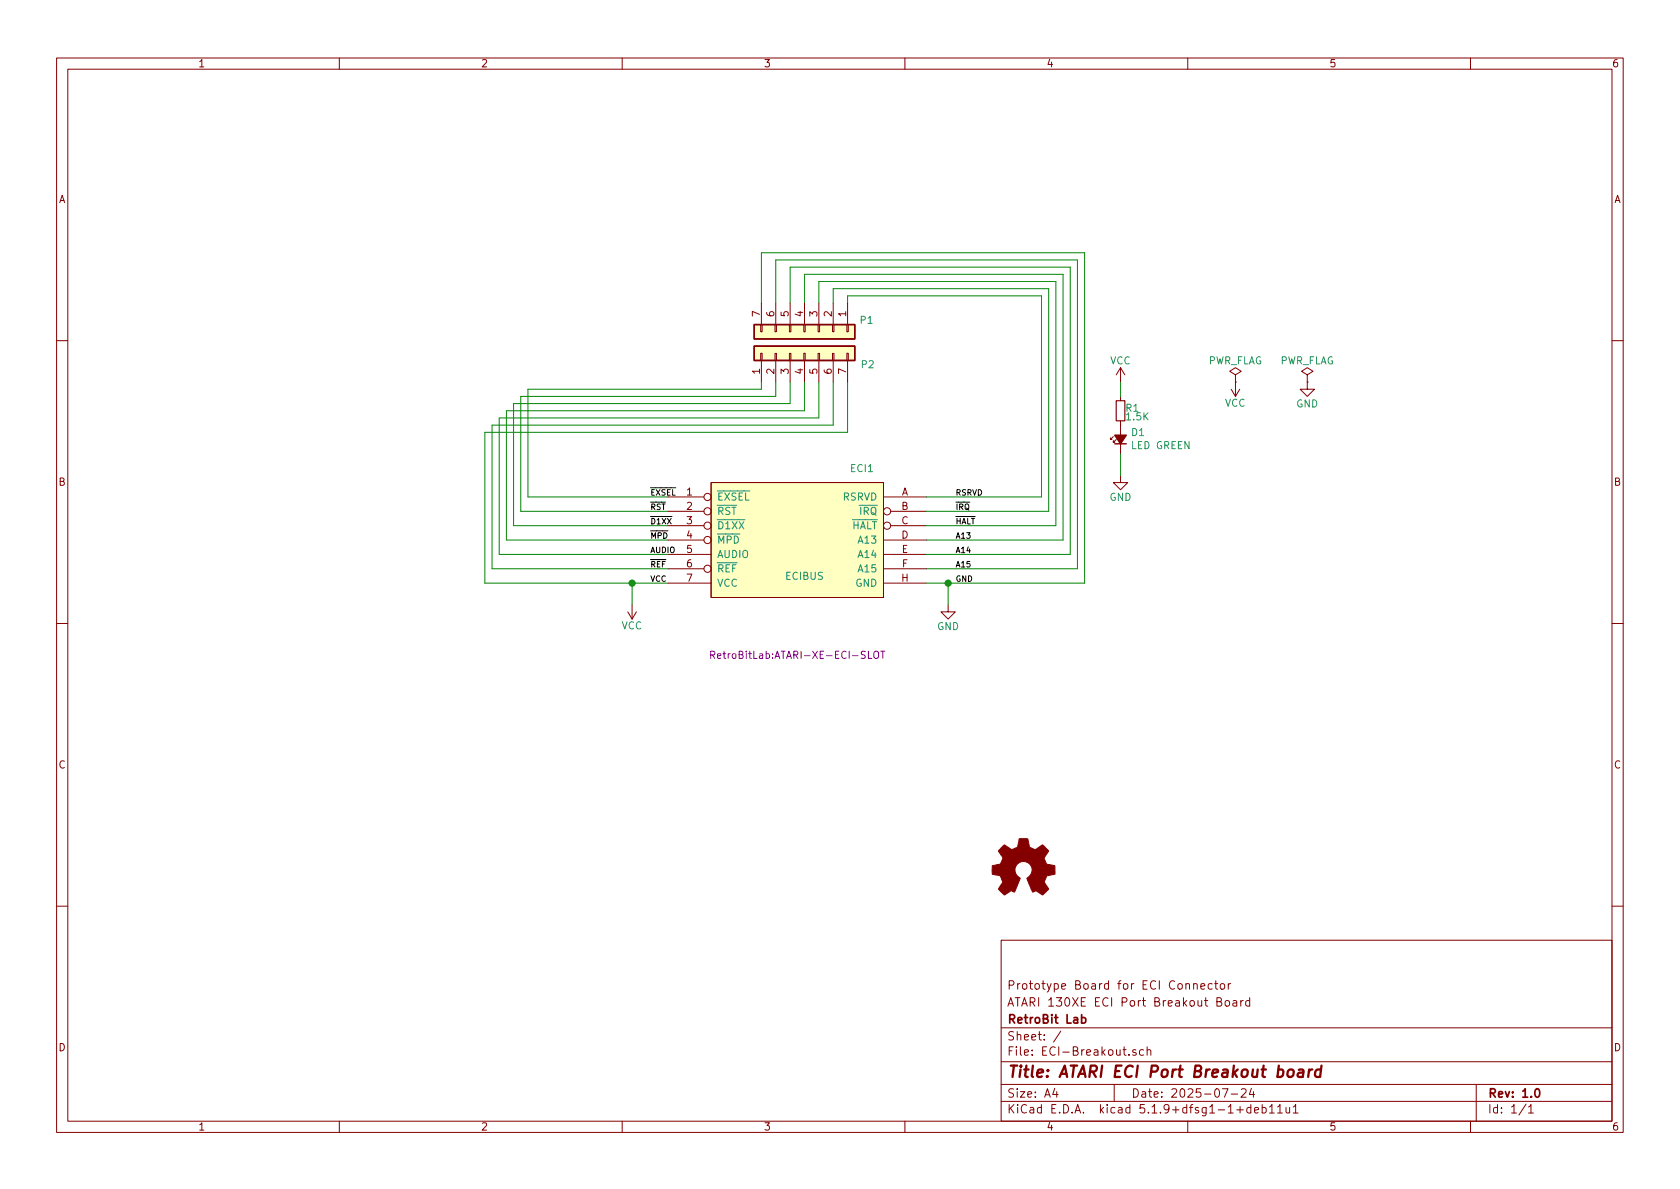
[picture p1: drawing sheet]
EESchema Schematic File Version 4
EELAYER 30 0
EELAYER END
$Descr A4 11693 8268
encoding utf-8
Sheet 1 1
Title "ATARI ECI Port Breakout board"
Date "2025-07-24"
Rev "1.0"
Comp "RetroBit Lab"
Comment1 "ATARI 130XE ECI Port Breakout Board"
Comment2 "Prototype Board for ECI Connector"
Comment3 ""
Comment4 ""
$EndDescr
$Comp
L RetroBitLab:ECIBUS ECI1
U 1 1
P 5550 3700
F 0 "ECI1" H 6000 4150 50  0000 C CNN
F 1 "ECIBUS" H 5600 3400 50  0000 C CNN
F 2 "RetroBitLab:ATARI-XE-ECI-SLOT" H 5550 2850 50  0000 C CNN
F 3 "" H 5550 2850 50  0000 C CNN
	1    5550 3700
	1    0    0    -1  
$EndComp
$Comp
L power:GND #PWR01
U 1 1
P 7800 3300
F 0 "#PWR01" H 7800 3050 50  0001 C CNN
F 1 "GND" H 7800 3150 50  0000 C CNN
F 2 "" H 7800 3300 50  0001 C CNN
F 3 "" H 7800 3300 50  0001 C CNN
	1    7800 3300
	1    0    0    -1  
$EndComp
$Comp
L power:VCC #PWR02
U 1 1
P 7800 2650
F 0 "#PWR02" H 7800 2500 50  0001 C CNN
F 1 "VCC" H 7800 2800 50  0000 C CNN
F 2 "" H 7800 2650 50  0001 C CNN
F 3 "" H 7800 2650 50  0001 C CNN
	1    7800 2650
	1    0    0    -1  
$EndComp
$Comp
L Device:R_Small R1
U 1 1
P 7800 2850
F 0 "R1" H 7830 2870 50  0000 L CNN
F 1 "1.5K" H 7830 2810 50  0000 L CNN
F 2 "Resistor_SMD:R_1206_3216Metric_Pad1.30x1.75mm_HandSolder" H 7800 2850 50  0001 C CNN
F 3 "" H 7800 2850 50  0000 C CNN
	1    7800 2850
	1    0    0    -1  
$EndComp
Wire Wire Line
	7800 2650 7800 2750
Wire Wire Line
	7800 3150 7800 3300
Wire Wire Line
	6450 4050 6600 4050
Wire Wire Line
	6600 4050 6600 4200
$Comp
L power:GND #PWR03
U 1 1
P 6600 4200
F 0 "#PWR03" H 6600 3950 50  0001 C CNN
F 1 "GND" H 6600 4050 50  0000 C CNN
F 2 "" H 6600 4200 50  0001 C CNN
F 3 "" H 6600 4200 50  0001 C CNN
	1    6600 4200
	1    0    0    -1  
$EndComp
Wire Wire Line
	3375 4050 4400 4050
$Comp
L power:VCC #PWR04
U 1 1
P 4400 4200
F 0 "#PWR04" H 4400 4050 50  0001 C CNN
F 1 "VCC" H 4400 4350 50  0000 C CNN
F 2 "" H 4400 4200 50  0001 C CNN
F 3 "" H 4400 4200 50  0001 C CNN
	1    4400 4200
	-1   0    0    1   
$EndComp
$Comp
L power:PWR_FLAG #FLG05
U 1 1
P 8600 2650
F 0 "#FLG05" H 8600 2725 50  0001 C CNN
F 1 "PWR_FLAG" H 8600 2800 50  0000 C CNN
F 2 "" H 8600 2650 50  0001 C CNN
F 3 "" H 8600 2650 50  0001 C CNN
	1    8600 2650
	1    0    0    -1  
$EndComp
$Comp
L power:VCC #PWR06
U 1 1
P 8600 2650
F 0 "#PWR06" H 8600 2500 50  0001 C CNN
F 1 "VCC" H 8600 2800 50  0000 C CNN
F 2 "" H 8600 2650 50  0001 C CNN
F 3 "" H 8600 2650 50  0001 C CNN
	1    8600 2650
	-1   0    0    1   
$EndComp
$Comp
L power:PWR_FLAG #FLG07
U 1 1
P 9100 2650
F 0 "#FLG07" H 9100 2725 50  0001 C CNN
F 1 "PWR_FLAG" H 9100 2800 50  0000 C CNN
F 2 "" H 9100 2650 50  0001 C CNN
F 3 "" H 9100 2650 50  0001 C CNN
	1    9100 2650
	1    0    0    -1  
$EndComp
$Comp
L power:GND #PWR08
U 1 1
P 9100 2650
F 0 "#PWR08" H 9100 2400 50  0001 C CNN
F 1 "GND" H 9100 2500 50  0000 C CNN
F 2 "" H 9100 2650 50  0001 C CNN
F 3 "" H 9100 2650 50  0001 C CNN
	1    9100 2650
	1    0    0    -1  
$EndComp
Wire Wire Line
	3675 3450 3675 2700
Wire Wire Line
	3675 2700 5300 2700
Wire Wire Line
	5300 2700 5300 2650
Wire Wire Line
	4650 3550 3625 3550
Wire Wire Line
	3625 3550 3625 2750
Wire Wire Line
	3625 2750 5400 2750
Wire Wire Line
	5400 2750 5400 2650
Wire Wire Line
	4650 3650 3575 3650
Wire Wire Line
	3575 3650 3575 2800
Wire Wire Line
	3575 2800 5500 2800
Wire Wire Line
	5500 2800 5500 2650
Wire Wire Line
	4650 3750 3525 3750
Wire Wire Line
	3525 3750 3525 2850
Wire Wire Line
	3525 2850 5600 2850
Wire Wire Line
	5600 2850 5600 2650
Wire Wire Line
	4650 3850 3475 3850
Wire Wire Line
	3475 3850 3475 2900
Wire Wire Line
	3475 2900 5700 2900
Wire Wire Line
	5700 2900 5700 2650
Wire Wire Line
	4650 3950 3425 3950
Wire Wire Line
	3425 3950 3425 2950
Wire Wire Line
	3425 2950 5800 2950
Wire Wire Line
	5800 2950 5800 2650
Wire Wire Line
	3375 4050 3375 3000
Wire Wire Line
	3375 3000 5900 3000
Wire Wire Line
	5900 3000 5900 2650
Wire Wire Line
	7250 2050 7250 3450
Wire Wire Line
	7250 3450 6450 3450
Wire Wire Line
	6450 3550 7300 3550
Wire Wire Line
	7300 3550 7300 2000
Wire Wire Line
	7300 2000 5800 2000
Wire Wire Line
	6450 3650 7350 3650
Wire Wire Line
	7350 3650 7350 1950
Wire Wire Line
	7350 1950 5700 1950
Wire Wire Line
	6450 3750 7400 3750
Wire Wire Line
	7400 3750 7400 1900
Wire Wire Line
	7400 1900 5600 1900
Wire Wire Line
	6450 3850 7450 3850
Wire Wire Line
	7450 3850 7450 1850
Wire Wire Line
	7450 1850 5500 1850
Wire Wire Line
	6450 3950 7500 3950
Wire Wire Line
	7500 3950 7500 1800
Wire Wire Line
	7500 1800 5400 1800
Wire Wire Line
	5300 1750 7550 1750
Wire Wire Line
	7550 1750 7550 4050
Connection ~ 6600 4050
Wire Wire Line
	5900 2050 5900 2100
Wire Wire Line
	5800 2000 5800 2100
Wire Wire Line
	5700 1950 5700 2100
Wire Wire Line
	5600 1900 5600 2100
Wire Wire Line
	5500 1850 5500 2100
Wire Wire Line
	5400 1800 5400 2100
Wire Wire Line
	5300 1750 5300 2100
Wire Wire Line
	6600 4050 7550 4050
$Comp
L Connector_Generic:Conn_01x07 P1
U 1 1
P 5600 2300
F 0 "P1" V 5518 2680 50  0000 L CNN
F 1 "Conn_01x07" V 5563 2680 50  0001 L CNN
F 2 "Connector_PinHeader_2.54mm:PinHeader_1x07_P2.54mm_Vertical" H 5600 2300 50  0001 C CNN
F 3 "~" H 5600 2300 50  0001 C CNN
	1    5600 2300
	0    1    1    0   
$EndComp
$Comp
L Connector_Generic:Conn_01x07 P2
U 1 1
P 5600 2450
F 0 "P2" V 5518 2062 50  0000 R CNN
F 1 "Conn_01x07" V 5473 2062 50  0001 R CNN
F 2 "Connector_PinHeader_2.54mm:PinHeader_1x07_P2.54mm_Vertical" H 5600 2450 50  0001 C CNN
F 3 "~" H 5600 2450 50  0001 C CNN
	1    5600 2450
	0    -1   -1   0   
$EndComp
$Comp
L Device:LED_Small_ALT D1
U 1 1
P 7800 3050
F 0 "D1" V 7846 2980 50  0000 R CNN
F 1 "LED GREEN" V 7755 2980 50  0000 R CNN
F 2 "LED_SMD:LED_1206_3216Metric" V 7800 3050 50  0001 C CNN
F 3 "~" V 7800 3050 50  0001 C CNN
	1    7800 3050
	0    -1   -1   0   
$EndComp
$Comp
L Graphic:Logo_Open_Hardware_Small #LOGO1
U 1 1
P 7125 6050
F 0 "#LOGO1" H 7125 6325 50  0001 C CNN
F 1 "Logo_Open_Hardware_Small" H 7125 5825 50  0001 C CNN
F 2 "" H 7125 6050 50  0001 C CNN
F 3 "~" H 7125 6050 50  0001 C CNN
	1    7125 6050
	1    0    0    -1  
$EndComp
Wire Wire Line
	5900 2050 7250 2050
Wire Wire Line
	4650 3450 3675 3450
Text Label 6650 3450 0    39   ~ 0
RSRVD
Text Label 6650 3550 0    39   ~ 0
~IRQ
Text Label 6650 3650 0    39   ~ 0
~HALT
Text Label 6650 3750 0    39   ~ 0
A13
Text Label 6650 3850 0    39   ~ 0
A14
Text Label 6650 3950 0    39   ~ 0
A15
Text Label 6650 4050 0    39   ~ 0
GND
Text Label 4525 3450 0    39   ~ 0
~EXSEL
Text Label 4525 3550 0    39   ~ 0
~RST
Text Label 4525 3650 0    39   ~ 0
~D1XX
Text Label 4525 3750 0    39   ~ 0
~MPD
Text Label 4525 3850 0    39   ~ 0
AUDIO
Text Label 4525 3950 0    39   ~ 0
~REF
Text Label 4525 4050 0    39   ~ 0
VCC
Wire Wire Line
	4400 4200 4400 4050
Connection ~ 4400 4050
Wire Wire Line
	4400 4050 4650 4050
$EndSCHEMATC
